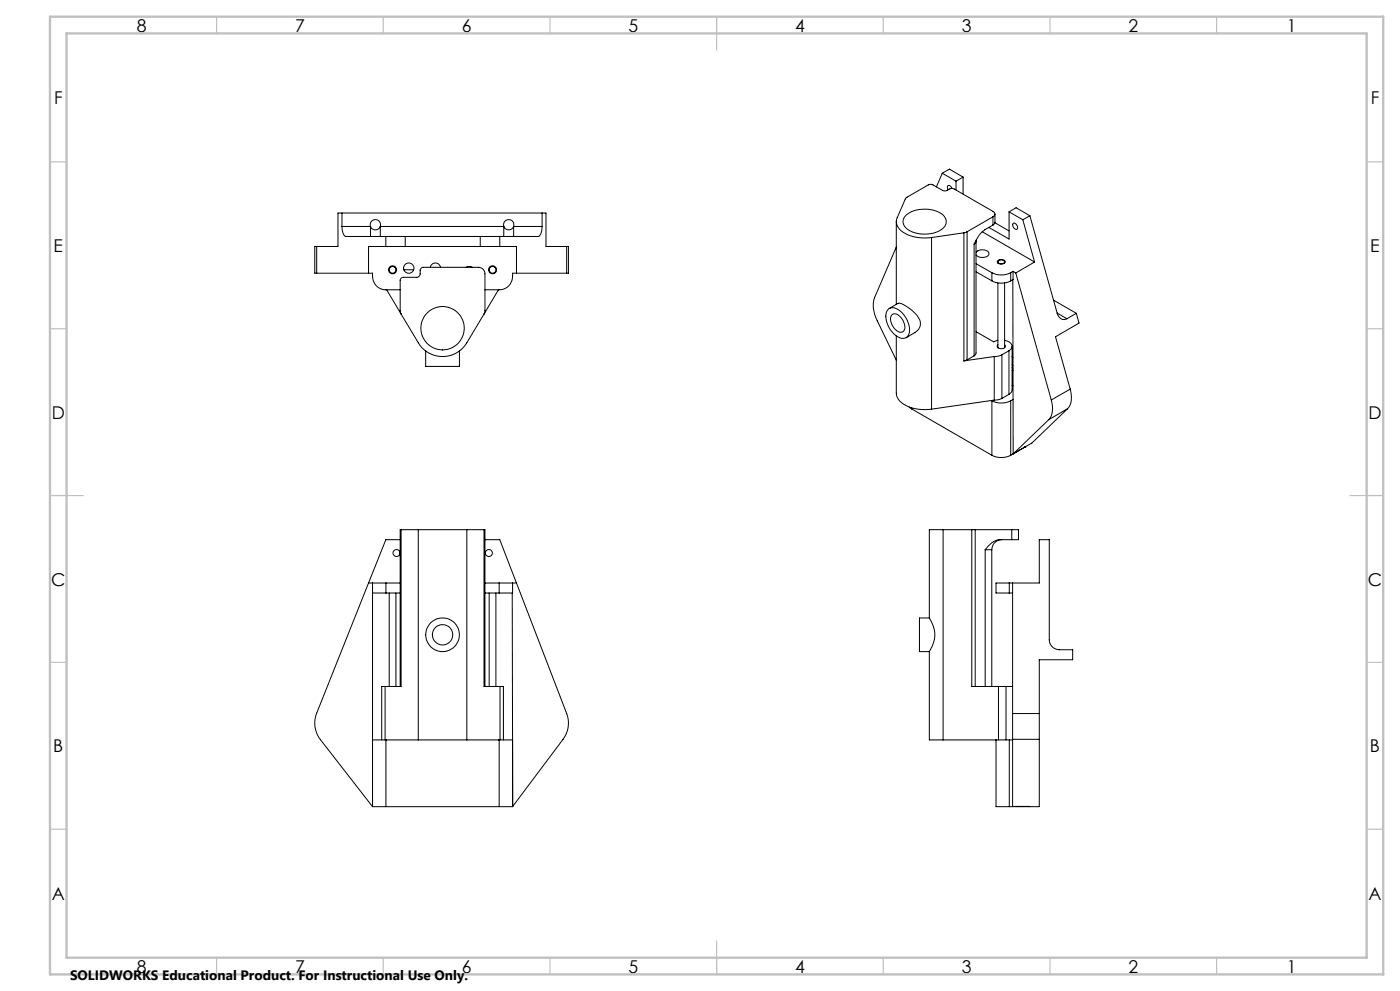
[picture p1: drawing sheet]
<svg xmlns="http://www.w3.org/2000/svg" width="420mm" height="297mm" viewBox="0 0 420 297" stroke-linecap="round" stroke-linejoin="round" font-family="sans-serif">
<g fill="none" stroke="#000" stroke-width=".3">
<path d="M282.7 51.9l-1.8 4.1M282.7 51.9l4.1 2.4M282.7 51.9l2.1-1.2 4.1 2.4M285.6 56.5l-.5-.8-.7-.1-.2 .5 .3 .8M286.8 54.3v2.6M288.9 53.1l-2.1 1.2M288.9 53.1v5.1M95 73.9h-.6v8h.6M95 73.9h6.4v-10.1h62.4v10.1h6.2M95 73.9v8M102.6 67.9a3.1 3.1 0 0 0 1.2 3h57.7a2.74 2.74 0 0 0 1.1-3M102.6 63.8v4.1"/>
<path d="M102.6 67.9h8.6M111.2 67.9a1.56 1.56 0 0 0 1.4 1 1.56 1.56 0 0 0 1.5-1M111.2 67.9v3M111.2 67.9a1.55 1.55 0 0 1 1.4-2.1 1.55 1.55 0 0 1 1.5 2.1M114.1 67.9v3M114.1 67.9h37M115.7 70.9v3M121.6 70.9v3M144.1 70.9v3M149.9 70.9v3M151.1 67.9a1.58 1.58 0 0 0 1.5 1 1.58 1.58 0 0 0 1.5-1M151.1 67.9v3"/>
<path d="M151.1 67.9a1.56 1.56 0 0 1 1.5-2.1 1.56 1.56 0 0 1 1.5 2.1M154.1 67.9v3M154.1 67.9h8.5M162.6 63.8v4.1M170 73.9h.5v8h-.5M170 73.9v8M268.9 74l-6.5 15.2a8.7 8.7 0 0 0 .8 6.9l5.7 11.8M268.9 66.4v24.8M271.6 64.7a9.2 9.2 0 0 1 11.7 .1 2.74 2.74 0 0 1-1.5 4.4 9.7 9.7 0 0 1-10.1-.9l-.4-.5a2.34 2.34 0 0 1 .3-3.1zM279.5 71.2v51.4M289.2 69.8l-9.7 1.4M289.2 69.8v38.4"/>
<path d="M290.1 69.5l-.9 .3M290.1 69.5v38.3M292.2 73.2v33.4M292.8 72.3v33.5l-.6 .8M292.8 75.6a2.53 2.53 0 0 1 3.9 .3 1.93 1.93 0 0 1-2.7 1.2l-1.2-.7M292.8 72.4l-.6 .8M292.8 79l4.8 2.7M292.9 71.8l-.1 .5M294.7 69.5l15.7 9M297.9 65a.85 .85 0 0 0 .6-.8 .85 .85 0 0 0-.6-.8l-11.6-6.7-.9-.2-1.6 .7h-.6l-3.4-1.9-.8-.1-7.2 4.1-2.6 5.9a3.5 3.5 0 0 0 1.8 4.5 12.6 12.6 0 0 0 8.5 1.5M297.9 67.4a9.7 9.7 0 0 0-5.7 5.8M297.9 65l-7.8 4.5"/>
<path d="M297.9 65v2.4M298.4 66.7l4.3 2.5M298.5 64.2l-.1 2.6-.5 .6M299.3 78.2a1.48 1.48 0 0 1 2.3 .3 1.34 1.34 0 0 1-1.2 .7 1.34 1.34 0 0 1-1.2-.8zM299.4 78.5v.3M299.5 78.2a1.01 1.01 0 0 1 1.1-.3 1.01 1.01 0 0 1 .7 .8 1.12 1.12 0 0 1-1.9-.4zM301.4 78.5v.3M302.7 63.5v8.1l-6-3.4M302.7 63.5l4.1 2.4M302.7 63.5l2.1-1.2 4.2 2.4M304 66.9a1.2 1.2 0 0 1 1.1 1.8 1.18 1.18 0 0 1-1.1-1.8zM306.8 65.9l3.6 12.6"/>
<path d="M309 64.7l-2.2 1.2M309 64.7l8.1 29.1M310.4 78.5l-5.7 3.3M95 81.9h16.8a4.2 4.2 0 0 0 4 5h4.3M110.6 81.9v-8h44.3v8M116 86.9l9.5 15.8a8.5 8.5 0 0 0 14.6 0l5.1-8.6M120.3 94.1l-.2-.7v-9.3a.96 .96 0 0 1 .9-1h4.1a1.02 1.02 0 0 0 .9-1v-1a.96 .96 0 0 1 1-1h16.5a1.93 1.93 0 0 1 2 2v11.3l-.3 .7M121.1 80.9h3M129.1 80.1a1.56 1.56 0 0 1 1.5-1.3 1.56 1.56 0 0 1 1.6 1.3M139.8 80.1l.7-.2 1.2 .2M149.5 86.9l-4.3 7.2M170 81.9h-16.2a4.2 4.2 0 0 1-4 5h-4.3"/>
<path d="M266.4 92.7a2.85 2.85 0 0 1 4 .8 6.8 6.8 0 0 1 2.1 7 2.41 2.41 0 0 1-3.8 .1 6.9 6.9 0 0 1-2.6-7.5zM267.5 94.4l.3-.2a3 3 0 0 1 3.4 2.5 1.81 1.81 0 0 1-.9 2.9 3.9 3.9 0 0 1-2.8-5.2zM269.4 90.9a5.9 5.9 0 0 1 4.1 2l.6 .7a4 4 0 0 1 1.8 4.5 7 7 0 0 1-4 3.1M269.4 90.9l-2.6 1.6M292.8 99.4l5.3 3 1.3-.4M292.8 81.5l4.8 2.7M297.6 81.7a6.3 6.3 0 0 0 5.6 0M297.6 84.2a6 6 0 0 0 5.6 0M297.6 81.7v2.5M299.4 84.8v19.4M301.4 84.8v19.4M303.2 81.7v2.5"/>
<path d="M303.8 83.8l.2 52.2M303.9 81.3v2.5l-.7 .4M303.9 81.3l.8 .5M303.9 81.3l-.7 .4M304.7 81.8l10.7 38.1M316.1 90l6.8 3.9M317.1 93.8a2.03 2.03 0 0 0 3 1.7M317.1 93.8l3 1.7M322.9 93.9l-2.8 1.6M322.9 93.9l.8 2.9-7 4.1 4.4 15.7M127.7 105.2v4.6h10.1v-4.6M268.9 100.7v17.2a5 5 0 0 0 3.7 4l3.8 .8 3.1-.1"/>
<path d="M290.1 107.8l-.9 .4M292.2 106.6l-2.1 1.2M298.3 119.9l-18.8 2.7M298.3 106.9l-9.1 1.3M298.3 106.9v13M299.4 103.4l-.2 .2a1.38 1.38 0 0 0 1.1 .9 1.38 1.38 0 0 0 1.3-.7l-.2-.4M300.6 106.3l-2.3 .6M300.6 119.4l-1.1 .4-1.2 .1M300.6 106.3v13.1M301.4 102a2.09 2.09 0 0 1 2.2 2.1l-.9 1M302.7 105.1l-2.1 1.2M302.7 105.1v13.1"/>
<path d="M302.7 118.2l-2.1 1.2M303.6 106.9l.3 .3M303.6 103.8v13a1.59 1.59 0 0 1-.9 1.4M303.6 109.3l.3 .2M303.6 115.5l.3 .1M303.6 110.9l.3 .1M303.6 110.2l.3 .1M303.9 119.7l-.7 .4M315.4 119.9a6.2 6.2 0 0 1-.8 5.9M321.1 116.6a6 6 0 0 1-.8 5.9M321.1 116.6l-5.7 3.3M272.8 122l.7 .6"/>
<path d="M273.5 122.6l24.1 13.9M273.5 122.2v.4M297.4 120l.2 .1M297.6 136.5a6.3 6.3 0 0 0 5.6 0M297.6 120.1a6.3 6.3 0 0 0 5.6 0M297.6 120.1v16.4M303.2 120.1v16.4M307.4 134h.1M307.4 134l-3.4 2M307.4 134l-4.2 2.5M314.6 125.8l-10.6 10.2M320.3 122.5l-5.7 3.3"/>
<path d="M320.3 122.5l-10.7 10.3-2.2 1.2M120.3 158.7h-.2v47M120.3 158.7v47h-4.8M120.3 158.7h5.2M125.5 158.7h14.6M125.5 158.7v63.1M140.1 158.7v63.1M140.1 158.7h5.1M145.2 158.7h.3v47M145.2 158.7v47h4.8M282.9 158.7h-4.1v26.5M282.9 158.7h8.6"/>
<path d="M282.9 158.7v63.1M291.5 158.7h1.1M291.5 158.7v47h8M292.6 158.7h10.9M292.6 158.7v47M303.5 158.7h2v3h-2M303.5 158.7v3M110.6 174.7l-15.6 39a8 8 0 0 0 1.1 8l15.7 20.1M110.6 174.7h1.2M111.8 177.7h4M111.8 174.7h4M111.8 174.7v67.1"/>
<path d="M115.8 177.7h4.3M115.8 174.7v3M115.8 174.7h4.3M116.8 177.7v28M118.8 177.7v28M120.1 161.7h-4.4l-5.1 13M145.5 161.7h4.4l20.1 52.2a8.1 8.1 0 0 1-1.1 7.7l-15.1 20.1M145.5 177.7h4.3M145.5 174.7h4.3M146.8 177.7v28M148.8 177.7v28M149.8 174.7h4"/>
<path d="M149.8 174.7v3M153.7 177.7l.1 64M153.8 174.7v3h-4M153.8 174.7h1.1M295.6 164.7h1.9M295.6 164.7v41M297.5 164.7v41M300.5 161.7a3 3 0 0 0-3 3M302.8 174.7h9v-13h3v30a3 3 0 0 0 3 3h4v3h-10v16.2M302.8 174.7h-4v3h4M302.8 177.7h1M302.8 174.7v3"/>
<path d="M303.5 161.7a8 8 0 0 0-5.4 .6l-1.7 1.4-.8 1M303.8 174.7v39.2M278.8 185.2a8.5 8.5 0 0 1 0 10.1v26.5h4.1M278.8 185.2h-3v10.1h3M115.5 205.7h-1v16.1M115.5 205.7v16.1M150 205.7h1v16.1M150 205.7v16.1M299.5 205.7h2.3M299.5 205.7v16.1M301.8 205.7h2M301.8 205.7v16.1"/>
<path d="M303.8 213.9v7.7M303.8 213.9h8M311.8 213.9v7.7M111.8 221.8h4M115.8 221.8h9.7M115.8 221.8v20M125.5 221.8h14.6M140.1 221.8h9.7M149.8 221.8h4v20M149.8 221.8v20M282.9 221.8h15.9M298.8 221.8v20h4"/>
<path d="M298.8 221.8h4M302.8 221.8h1M302.8 221.8v20M303.8 221.6h8M303.8 221.6v20.1l5 .1M311.8 221.6v20.2h-9M111.8 241.8h4M115.8 241.8h34M149.8 241.8h4M153.8 241.7v.1"/>
<circle cx="117.8" cy="80.9" r="1.21"/>
<circle cx="117.8" cy="80.9" r="1"/>
<circle cx="122.6" cy="80.4" r="1.55"/>
<circle cx="132.8" cy="98.4" r="6.5"/>
<circle cx="147.8" cy="80.9" r="1.01"/>
<circle cx="147.8" cy="80.9" r="1.2"/>
<circle cx="119" cy="165.7" r="1.04"/>
<circle cx="146.7" cy="165.7" r="1.06"/>
<circle cx="132.8" cy="190.2" r="5.1"/>
<circle cx="132.8" cy="190.3" r="3"/>
</g>
<g fill="none" stroke="#c0c0c0" stroke-width=".35">
<path d="M65 5v5M115 5v5M165 5v5M215 5v10M265 5v5M315 5v5M365 5v5M15 48.5h5M410 48.5h5M15 98.5h5M410 98.5h5M15 148.5h10"/>
<path d="M405 148.5h10M15 198.5h5M410 198.5h5M15 248.5h5M410 248.5h5M65 287v5M115 287v5M165 287v5M215 282v10M265 287v5M315 287v5M365 287v5"/>
</g>
<path d="M15 5h400v287h-400zM20 10h390v277h-390z" fill="none" stroke="#c0c0c0" stroke-width=".7"/>
<g font-size="5.3">
<text x="41" y="9.5">8</text>
<text x="88.5" y="9.5">7</text>
<text x="138.5" y="9.5">6</text>
<text x="188.5" y="9.5">5</text>
<text x="238.5" y="9.5">4</text>
<text x="288.5" y="9.5">3</text>
<text x="338.5" y="9.5">2</text>
<text x="386" y="9.5">1</text>
<text x="16.2" y="31.2">F</text>
<text x="411.2" y="31.2">F</text>
<text x="16.1" y="75.5">E</text>
<text x="411.1" y="75.5">E</text>
<text x="15.5" y="125.5">D</text>
<text x="410.5" y="125.5">D</text>
<text x="15.4" y="175.5">C</text>
<text x="410.4" y="175.5">C</text>
<text x="16" y="225.5">B</text>
<text x="411" y="225.5">B</text>
<text x="15.5" y="269.7">A</text>
<text x="410.5" y="269.7">A</text>
<text x="41" y="291.5">8</text>
<text x="88.5" y="291.5">7</text>
<text x="138.5" y="291.5">6</text>
<text x="188.5" y="291.5">5</text>
<text x="238.5" y="291.5">4</text>
<text x="288.5" y="291.5">3</text>
<text x="338.5" y="291.5">2</text>
<text x="386" y="291.5">1</text>
</g>
<text font-size="4.1" x="21" y="293.7">SOLIDWORKS Educational Product. For Instructional Use Only.</text>
</svg>
